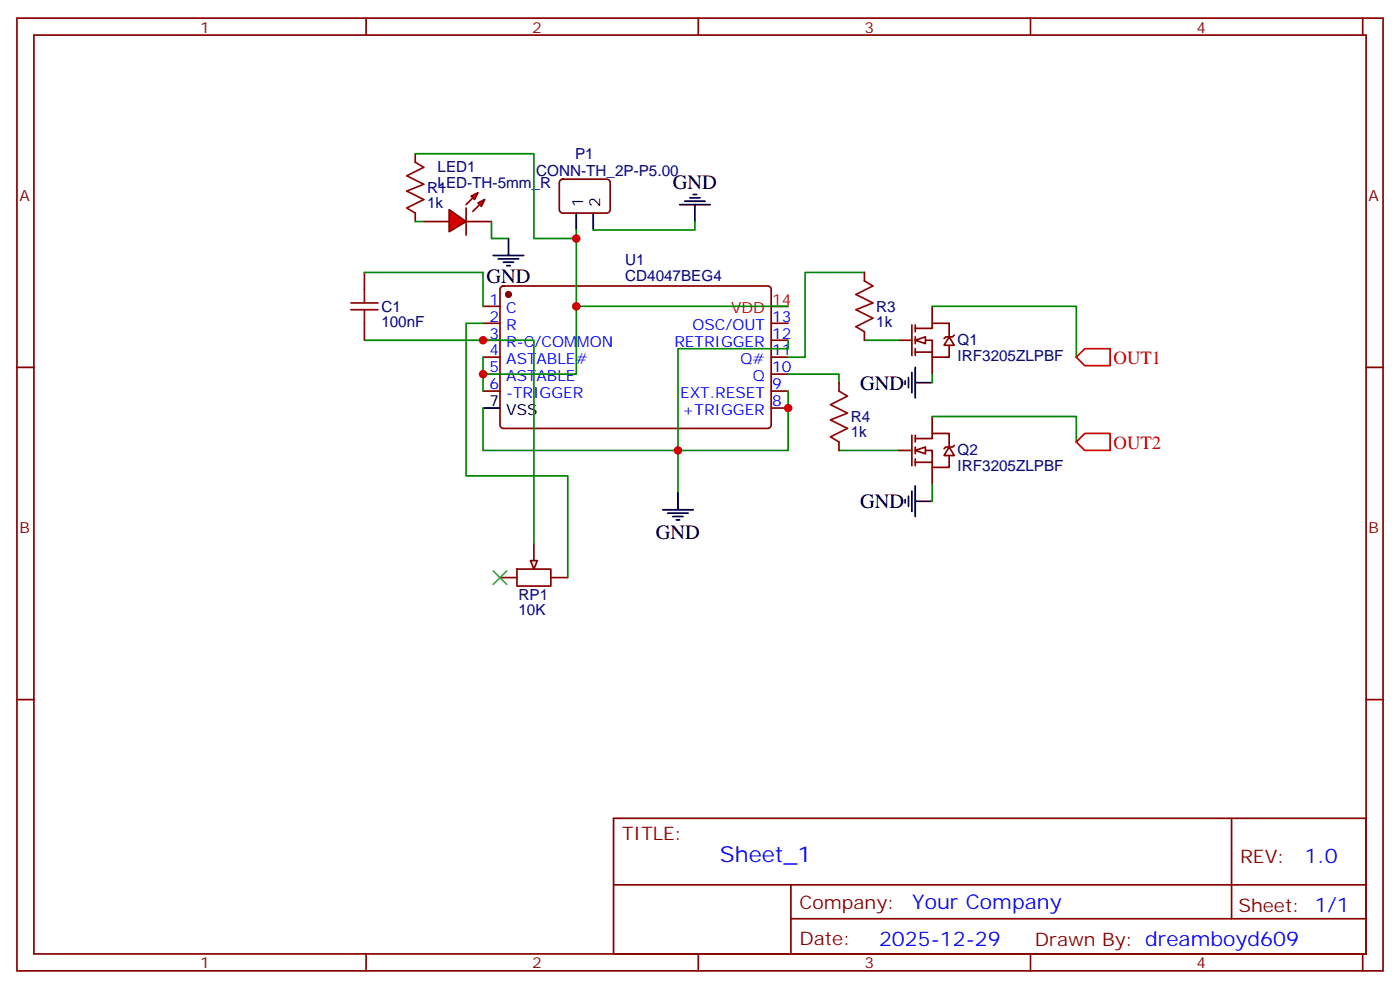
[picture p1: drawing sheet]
<svg xmlns="http://www.w3.org/2000/svg" width="291mm" height="206mm" viewBox="0 0 291 206" stroke-linecap="round" stroke-linejoin="round" font-family="sans-serif">
<g fill="none" stroke="#870000" stroke-width=".35">
<path d="M3.5 3.8h284.4v198.2h-284.4zM7.1 7.3h277.2v191.2h-277.2zM76.2 3.8v3.5M145.3 3.8v3.5M214.5 3.8v3.5M283.6 3.8v3.5M104.3 59.7l.5-.2h55a.71 .71 0 0 1 .7 .7v28.2a.76 .76 0 0 1-.7 .7h-55a.76 .76 0 0 1-.7-.7v-28.2zM3.5 76.4h3.6M100.5 63.7h3.6M100.5 67.3h3.6M100.5 70.8h3.6M100.5 74.3h3.6"/>
<path d="M100.5 77.9h3.6M160.5 67.3h3.5M160.5 70.8h3.5M160.5 74.3h3.5M160.5 77.9h3.5M187 70.8h2.8M189.8 67.6v6.4M190.5 70.8h3.5v3.5h3.6v-2.4M190.5 68.3h3.5v-1h3.6v2.8M190.5 67.6v1.4M190.5 70.1v1.4M190.5 72.6v1.4"/>
<path d="M190.5 73.3h3.5M194 63.7v3.6M194 74.3v3.6M197.6 70.1l1 1.8h-2.1zM198.6 69.7l-.3 .4h-1.5l-.3 .3M284.3 76.4h3.6M100.5 81.4h3.6M160.5 81.4h3.5M160.5 84.9h3.5M3.5 145.6h3.6M284.3 145.6h3.6M127.7 170.3h156.6v28.2h-156.6z"/>
<path d="M256.3 170.3v20.9M76.2 198.5v3.5M127.7 184.1h156.5M145.3 198.5v3.5M164.6 191.2h119.6M164.6 184.1v14.1M214.5 198.5v3.5M283.6 198.5v3.5"/>
</g>
<circle cx="105.8" cy="61.3" r=".53" fill="#870000" stroke="#870000" stroke-width=".35"/>
<path d="M100.5 84.9h3.6" fill="none" stroke="#000" stroke-width=".35"/>
<path d="M160.5 63.7h3.5" fill="none" stroke="#f00" stroke-width=".35"/>
<path d="M190.5 70.8l2.1-.7v1.4z" fill="#fff" stroke="#870000" stroke-width=".35"/>
<path d="M187 93.7h2.8M189.8 90.6v6.3M190.5 93.7h3.5v3.6h3.6v-2.5M190.5 91.3h3.5v-1.1h3.6v2.8M190.5 90.6v1.4M190.5 93v1.4M190.5 95.5v1.4M190.5 96.2h3.5M194 86.7v3.5M194 97.3v3.5M197.6 93l1 1.8h-2.1zM198.6 92.7l-.3 .3h-1.5l-.3 .4" fill="none" stroke="#870000" stroke-width=".35"/>
<path d="M190.5 93.7l2.1-.7v1.4z" fill="#fff" stroke="#870000" stroke-width=".35"/>
<path d="M73 64.5h5.7M73 63h5.7M75.8 60.2v2.8M75.8 64.5v2.8" fill="none" stroke="#a10000" stroke-width=".35"/>
<path d="M75.8 56.7v3.5M75.8 67.3v3.5M107.6 118.4h7.1v3.6h-7.1zM111.1 113.1v3.6M104.1 120.2h3.5M114.7 120.2h3.5" fill="none" stroke="#870000" stroke-width=".35"/>
<path d="M110.4 116.7h1.4l-.7 1.7z" fill="#f0f0f0" stroke="#870000" stroke-width=".35"/>
<g fill="none" stroke="#008700" stroke-width=".35">
<path d="M75.8 56.7h24.7v7M119.9 47.9v30h-19.4M144.6 46.1v1.8h-21.1M179.9 56.7h-12.3v17.6h-3.6M75.8 70.8h35.3v42.3M100.5 67.3h-3.5v31.7h21.2v21.2M100.5 74.3v7.1M119.9 63.7h44.1M164 77.9h10.6v1.7M164 70.8v1.8h-22.9v21.1h22.9v-12.3M179.9 70.8h7.1M194 63.7h30v10.6"/>
<path d="M194 77.9v1.7M100.5 84.9v8.8h40.6v8.9M174.6 93.7h12.4M194 86.7h30v5.3M194 100.8v3.5"/>
</g>
<g fill="none" stroke="#000" stroke-width=".35">
<path d="M119.9 44.3v3.6M123.5 44.3v3.6M141.5 42.6h6.3M142.5 41.9h4.3M143.6 41.2h2.1M144.3 40.5h.7M144.6 42.6v3.5M188.4 79.3v.7M189.1 78.6v2.1M189.8 77.5v4.2M190.5 76.4v6.4M190.5 79.6h3.5"/>
<path d="M137.9 106.1h6.4M139 106.8h4.2M140.1 107.5h2.1M140.8 108.2h.7M141.1 102.6v3.5M188.4 104v.7M189.1 103.3v2.1M189.8 102.2v4.2M190.5 104.3h3.5M190.5 101.1v6.4"/>
</g>
<path d="M116.7 37.5l.4-.2h9.2a.71 .71 0 0 1 .7 .7v5.6a.76 .76 0 0 1-.7 .7h-9.2a.76 .76 0 0 1-.7-.7v-5.6z" fill="none" stroke="#870000" stroke-width=".35"/>
<path d="M102.7 118.8l2.8 2.8M105.5 118.8l-2.8 2.8" fill="none" stroke="#3c3" stroke-width=".35"/>
<path d="M224 74.3l1.8-1.7h5.3v3.5h-5.3zM224 92l1.8-1.8h5.3v3.5h-5.3z" fill="none" stroke="#f00" stroke-width=".35"/>
<g fill="#f00" stroke="#870000" stroke-width=".35">
<path d="M93.5 43.6l3.5 2.5-3.5 2.1z"/>
<path d="M97 43.3v5.6z"/>
</g>
<g fill="#870000" stroke="#870000" stroke-width=".35">
<path d="M97 42.6l1.4-1.4z"/>
<path d="M98.4 44l1.4-1.4z"/>
</g>
<g fill="#f00" stroke="#870000" stroke-width=".35">
<path d="M98.1 40.8l1.4-.7-.7 1.4z"/>
<path d="M99.5 42.2l1.4-.7-.7 1.4z"/>
</g>
<path d="M86.4 32v1.8M86.4 44.3v1.8M88.2 46.1h5.3M97 46.1h5.3M179.9 56.7v1.8M174.6 79.6v1.8M179.9 69v1.8M174.6 92v1.7" fill="none" stroke="#870000" stroke-width=".35"/>
<path d="M86.4 33.8l1.8 1-3.5 1.8 3.5 1.7-3.5 1.5 3.5 1.7-3.5 1.8 1.7 1M179.9 58.5l1.8 1-3.5 1.8 3.5 1.7-3.5 1.5 3.5 1.7-3.5 1.8 1.7 1M174.6 81.4l1.8 1-3.5 1.8 3.5 1.8-3.5 1.4 3.5 1.7-3.5 1.8 1.7 1.1" fill="none" stroke="#a10000" stroke-width=".35"/>
<path d="M86.4 32h24.7v17.6h8.8M86.4 46.1h1.8M102.3 46.1v3.5h3.5" fill="none" stroke="#008700" stroke-width=".35"/>
<path d="M102.7 53.2h6.3M103.7 53.9h4.2M104.8 54.6h2.1M105.5 55.3h.7M105.8 49.6v3.6" fill="none" stroke="#000" stroke-width=".35"/>
<g fill="#c00">
<circle cx="141.1" cy="93.7" r=".88"/>
<circle cx="164" cy="84.9" r=".88"/>
<circle cx="100.5" cy="70.8" r=".88"/>
<circle cx="100.5" cy="77.9" r=".88"/>
<circle cx="119.9" cy="63.7" r=".88"/>
<circle cx="119.9" cy="49.6" r=".88"/>
</g>
<text font-size="4.6" fill="#00f" x="149.8" y="179.3">Sheet_1</text>
<g font-size="4.2">
<text x="140.1" y="39.4">GND</text>
<text x="101.2" y="58.8">GND</text>
<text x="179" y="81.1">GND</text>
<text x="179" y="105.7">GND</text>
<text x="136.5" y="112.2">GND</text>
</g>
<g font-size="4.2" fill="#00f">
<text x="271.5" y="179.5">1.0</text>
<text x="189.9" y="189.1">Your Company</text>
<text x="183" y="196.9">2025-12-29</text>
</g>
<g font-size="3.9" fill="#f00">
<text x="231.8" y="75.7">OUT1</text>
<text x="231.8" y="93.3">OUT2</text>
</g>
<g font-size="3.9" fill="#800">
<text x="129.5" y="174.9">TITLE:</text>
<text x="258.1" y="179.5">REV:</text>
<text x="166.4" y="189.1">Company:</text>
<text x="257.7" y="189.7">Sheet: 1/1</text>
<text x="166.4" y="196.7">Date:</text>
<text x="215.4" y="196.8">Drawn By: dreamboyd609</text>
</g>
<g font-size="3.2" fill="#800">
<text x="41.6" y="6.8">1</text>
<text x="110.8" y="6.8">2</text>
<text x="179.9" y="6.8">3</text>
<text x="249.1" y="6.8">4</text>
<text x="4.1" y="41.9">A</text>
<text x="284.9" y="41.9">A</text>
<text x="4.1" y="111">B</text>
<text x="284.9" y="111">B</text>
<text x="41.6" y="201.5">1</text>
<text x="110.8" y="201.5">2</text>
<text x="179.9" y="201.5">3</text>
<text x="249.1" y="201.5">4</text>
</g>
<g font-size="3.2" fill="#000080">
<text x="91.1" y="35.8">LED1</text>
<text x="119.7" y="33.1">P1</text>
<text x="88.9" y="40.2">R1</text>
<text x="91.1" y="39.1">LED-TH-5mm_R</text>
<text x="111.6" y="36.7">CONN-TH_2P-P5.00</text>
<text x="88.9" y="43.4">1k</text>
<text x="130.1" y="58.5">CD4047BEG4</text>
<text x="130.1" y="55.1">U1</text>
<text x="79.4" y="64.9">C1</text>
<text x="182.4" y="64.9">R3</text>
<text x="79.4" y="68">100nF</text>
<text x="182.4" y="68.1">1k</text>
<text x="199.3" y="71.9">Q1</text>
<text x="199.3" y="75.2">IRF3205ZLPBF</text>
<text x="177.1" y="87.8">R4</text>
<text x="177.1" y="91">1k</text>
<text x="199.3" y="94.8">Q2</text>
<text x="199.3" y="98.1">IRF3205ZLPBF</text>
<text x="107.9" y="124.9">RP1</text>
<text x="107.9" y="128">10K</text>
</g>
<g font-size="3.2">
<text x="121.4" y="43" transform="rotate(-90 121.4 43)">1</text>
<text x="124.9" y="43" transform="rotate(-90 124.9 43)">2</text>
<text x="101.9" y="84.6">7</text>
<text x="105.4" y="86.3">VSS</text>
</g>
<g font-size="3.2" fill="#00f">
<text x="101.9" y="63.4">1</text>
<text x="105.4" y="65.2">C</text>
<text x="101.9" y="66.9">2</text>
<text x="101.9" y="70.4">3</text>
<text x="105.4" y="68.7">R</text>
<text x="144.1" y="68.7">OSC/OUT</text>
<text x="160.7" y="70.4">12</text>
<text x="160.7" y="66.9">13</text>
<text x="101.9" y="74">4</text>
<text x="101.9" y="77.5">5</text>
<text x="105.4" y="72.2">R-C/COMMON</text>
<text x="105.4" y="75.7">ASTABLE#</text>
<text x="140.4" y="72.2">RETRIGGER</text>
<text x="154.1" y="75.7">Q#</text>
<text x="160.7" y="77.5">10</text>
<text x="160.7" y="74">11</text>
<text x="101.9" y="81">6</text>
<text x="105.4" y="79.3">ASTABLE</text>
<text x="105.4" y="82.8">-TRIGGER</text>
<text x="141.6" y="82.8">EXT.RESET</text>
<text x="156.7" y="79.3">Q</text>
<text x="160.7" y="81">9</text>
<text x="142" y="86.3">+TRIGGER</text>
<text x="160.7" y="84.6">8</text>
</g>
<g font-size="3.2" fill="#f00">
<text x="152.1" y="65.2">VDD</text>
<text x="160.7" y="63.4">14</text>
</g>
</svg>
